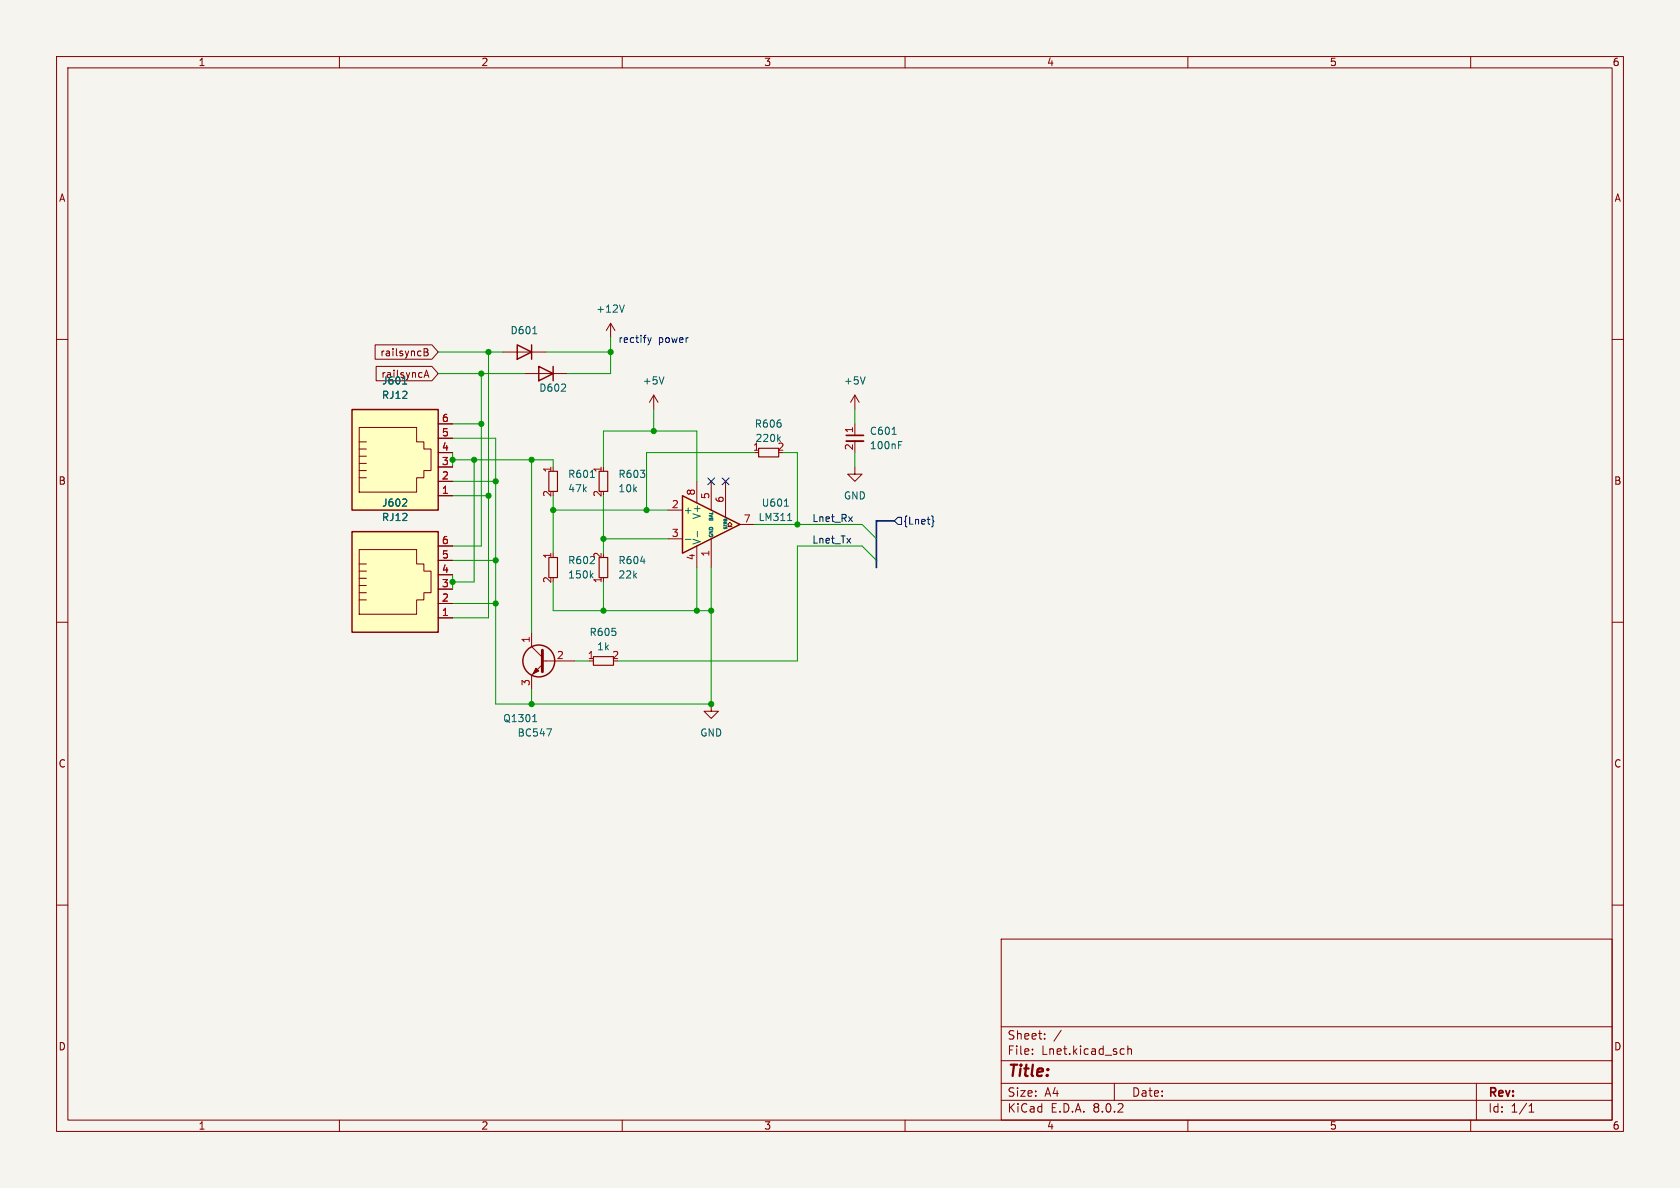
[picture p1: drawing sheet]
<svg xmlns="http://www.w3.org/2000/svg" width="297mm" height="210mm" viewBox="0 0 297 210" stroke-linecap="round" stroke-linejoin="round" font-family="sans-serif">
<path d="M0 0h297v210h-297z" fill="#f5f4ef" stroke="#f5f4ef" stroke-width=".18"/>
<g fill="none" stroke="#840000" stroke-width=".18">
<path d="M10 10h277v190h-277zM12 12h273v186h-273zM60 10v2M110 10v2M160 10v2M210 10v2M260 10v2M10 60h2M285 60h2M151.1 69.9l-.7 1.2M151.1 69.9v2.5M151.1 69.9l.8 1.2"/>
<path d="M151.1 82.6v1.2h1.3l-1.3 1.3-1.2-1.3h1.2M10 110h2M94 111.8v2.5l1.9 1.9M95.9 117.5l-1.9 1.9v2.5M95.9 116.8h5.7M285 110h2M125.7 124.5v1.2h1.3l-1.3 1.3-1.2-1.3h1.2M10 160h2M285 160h2M177 166h108v32h-108zM60 198v2M110 198v2"/>
<path d="M160 198v2M177 194.5h108M177 191.5h108M177 187.5h108M177 181.5h108M182.5 186.3v.1M182.5 185.5v.1M184.7 183.6v.1M184.7 182.8v.1M187.6 182.1l-1.3 2M197 191.5v3M198.6 185.4l.1 .1"/>
<path d="M198.7 186.3l-.1 .1M199.4 184.9v1.5M199.4 185.5l.2-.1 .4 .1v.9M210 198v2M260 198v2M261 191.5v6.5M270.3 196.6h.9M270.3 195.5l.4-.4v1.5"/>
</g>
<path d="M97 83.3h1.6v3.6h-1.6zM97 98.6h1.6v3.5h-1.6zM105.9 83.3h1.5v3.6h-1.5zM105.9 98.6h1.5v3.5h-1.5zM104.9 116.1h3.6v1.5h-3.6z" fill="none" stroke="#840000" stroke-width=".2"/>
<path d="M152.9 66.6l-.4 1.3M104.4 84.4h.7M113.3 99.2h.7M104.5 101.7l.4 .5M104.9 101.3l-.5 .5M94.2 127.6h.7M94.4 126.5l.1-.2v1.3M96.7 128.8h.8l-.5 1.3" fill="none" stroke="#006464" stroke-width=".18"/>
<path d="M95.9 114.9v3.8" fill="none" stroke="#840000" stroke-width=".51"/>
<path d="M94.7 118.1l.5 .5-1 .5z" fill="#840000" stroke="#840000" stroke-width=".18"/>
<circle cx="95.2" cy="116.8" r="2.82" fill="none" stroke="#840000" stroke-width=".25"/>
<path d="M62.2 72.4h15.3v17.8h-15.3z" fill="#ffffc2"/>
<g fill="none" stroke="#840000" stroke-width=".18">
<path d="M63.5 79.4h1.3M63.5 78.1h1.3M63.5 75.6h10.2v2.5h1.2v1.3h1.3v3.8h-1.3v1.3h-1.2v2.5h-10.2zM77.5 77.5h2.5M77.5 74.9h2.5M63.5 84.5h1.3M63.5 83.2h1.3M63.5 81.9h1.3M63.5 80.6h1.3M77.5 87.6h2.5M77.5 85.1h2.5M77.5 82.6h2.5"/>
<path d="M77.5 80h2.5"/>
</g>
<path d="M62.2 72.4h15.3v17.8h-15.3z" fill="none" stroke="#840000" stroke-width=".25"/>
<path d="M120.6 87.6l10.2 5.1-10.2 5.1z" fill="#ffffc2"/>
<path d="M91.4 61l2.6 1.2-2.6 1.3zM94 61v2.5M95.2 64.8l2.6 1.2-2.6 1.3zM97.8 64.8v2.5M120.6 87.6l10.2 5.1-10.2 5.1z" fill="none" stroke="#840000" stroke-width=".25"/>
<g fill="none" stroke="#840000" stroke-width=".18">
<path d="M107.9 57.2l-.7 1.2M107.9 57.2v2.5M107.9 57.2l.8 1.2M88.9 62.2h7.6M92.7 66h7.6M115.6 69.9l-.8 1.2M115.6 69.9v2.5M115.6 69.9l.7 1.2M151.1 74.9v2.1M151.1 78v2M118.1 90.2h2.5M118.1 95.3h2.5"/>
<path d="M123.2 85.1v3.8M123.2 96.5v3.8M125.7 85.1v5.1M125.7 95.3v5M128.3 85.1v6.3M128.7 93.1h.3l-.3-.4 .3-.4 .4 .4-.4 .4h.4M130.8 92.7h2.5"/>
</g>
<path d="M94.2 59h.7M110.4 53.9l-.5 1.3M117.4 66.6l-.4 1.3M137.6 77.6l.4 .4M138 77.2l-.5 .5M157.7 76.8h.7M158.9 78.7h.4M158.9 78.1h.6M121.2 95.3h.9M123.3 93.9v1M138.7 89.5h.7M139.2 92h.8" fill="none" stroke="#006464" stroke-width=".18"/>
<path d="M149.6 78h3.1" fill="none" stroke="#840000" stroke-width=".33"/>
<path d="M149.6 77h3.1" fill="none" stroke="#840000" stroke-width=".3"/>
<path d="M134.1 79.2h3.6v1.6h-3.6z" fill="none" stroke="#840000" stroke-width=".2"/>
<path d="M62.2 94h15.3v17.8h-15.3z" fill="#ffffc2"/>
<g fill="none" stroke="#840000" stroke-width=".18">
<path d="M66.3 61h10.1l1.1 1.2-1.1 1.3h-10.1zM66.5 64.8h9.9l1.1 1.2-1.1 1.3h-9.9zM75 66.7l.4-1.3 .4 1.3M75 61.6h.4l.2 .3-.2 .3 .2 .2 .1 .3-.2 .2h-.5zM75 62.2h.4M75.1 66.3h.6M77.5 77.5h2.5M77.5 74.9h2.5M63.5 99.7h1.3M63.5 97.2h10.2v2.5h1.2v1.3h1.3v3.8h-1.3v1.2h-1.2v2.6h-10.2zM77.5 99.1h2.5M77.5 96.5h2.5"/>
<path d="M77.5 87.6h2.5M77.5 85.1h2.5M77.5 82.6h2.5M77.5 80h2.5M63.5 106h1.3M63.5 104.8h1.3M63.5 103.5h1.3M63.5 102.2h1.3M63.5 101h1.3M77.5 109.2h2.5M77.5 106.7h2.5M77.5 104.1h2.5"/>
<path d="M77.5 101.6h2.5"/>
</g>
<path d="M62.2 94h15.3v17.8h-15.3z" fill="none" stroke="#840000" stroke-width=".25"/>
<path d="M71.8 88.3l.1 .2-.1 .3-.7 .7h.8" fill="none" stroke="#006464" stroke-width=".18"/>
<path d="M125.1 84.5l1.2 1.2M126.3 84.5l-1.2 1.2M127.7 84.5l1.2 1.2M128.9 84.5l-1.2 1.2M158.7 91.4h.7v1.3h-.7l-.6-.6zM164.7 91.2l.2 .2v.6l.2 .2-.2 .2v.6l-.2 .1" fill="none" stroke="#000084" stroke-width=".18"/>
<path d="M114.5 59.7l.3 .8M115.1 59.7l-.3 .8M114.8 60.5l-.3 .5" fill="none" stroke="#0000c2" stroke-width=".18"/>
<path d="M158.1 92.1h-3.2v8.2" fill="none" stroke="#000084" stroke-width=".3"/>
<g fill="none" stroke="#009600" stroke-width=".18">
<path d="M107.9 59.7v6.3h-7.6M77.5 66h15.2M77.5 62.2h11.4M80 77.5h7.6v47h38.1v-24.2M80 74.9h5.1M85.1 66v30.5h-5.1M86.4 62.2v47h-6.4M96.5 62.2h11.4M115.6 72.4v3.8M151.1 72.4v2.5M80 81.3h17.8v1.3M80 80v2.6"/>
<path d="M80 99.1h7.6M80 87.6h6.4M80 85.1h7.6M83.8 81.3v21.6h-3.8M94 81.3v30.5M97.8 87.6v10.2M97.8 90.2h20.3M106.7 82.6v-6.4h16.5v8.9M106.7 87.6v10.2M106.7 95.3h11.4M133.3 80h-19v10.2M133.3 92.7h19.1l2.5 2.6"/>
<path d="M138.4 80h2.6v12.7M151.1 80v2.6M154.9 99.1l-2.5-2.6h-11.4v20.3h-31.8M80 101.6v2.5M80 106.7h7.6M97.8 102.9v5.1h27.9M101.6 116.8h2.5M106.7 102.9v5.1M123.2 100.3v7.7M94 121.9v2.6"/>
</g>
<g fill="#009600" stroke="#009600" stroke-width=".18">
<circle cx="80" cy="102.9" r=".46"/>
<circle cx="87.6" cy="99.1" r=".46"/>
<circle cx="106.7" cy="95.3" r=".46"/>
<circle cx="97.8" cy="90.2" r=".46"/>
<circle cx="87.6" cy="106.7" r=".46"/>
<circle cx="106.7" cy="108" r=".46"/>
<circle cx="94" cy="124.5" r=".46"/>
<circle cx="114.3" cy="90.2" r=".46"/>
<circle cx="125.7" cy="124.5" r=".46"/>
<circle cx="115.6" cy="76.2" r=".46"/>
<circle cx="123.2" cy="108" r=".46"/>
<circle cx="125.7" cy="108" r=".46"/>
<circle cx="141" cy="92.7" r=".46"/>
<circle cx="87.6" cy="85.1" r=".46"/>
<circle cx="80" cy="81.3" r=".46"/>
<circle cx="86.4" cy="62.2" r=".46"/>
<circle cx="94" cy="81.3" r=".46"/>
<circle cx="85.1" cy="74.9" r=".46"/>
<circle cx="83.8" cy="81.3" r=".46"/>
<circle cx="107.9" cy="62.2" r=".46"/>
<circle cx="85.1" cy="66" r=".46"/>
<circle cx="86.4" cy="87.6" r=".46"/>
</g>
<text font-size="2.8" fill="#840000" x="178" y="190.9">Title:</text>
<g font-size="2.1" fill="#840000">
<text x="178" y="184">Sheet:</text>
<text x="178" y="186.7">File:</text>
<text x="184.1" y="186.7">Lnet.kicad_sch</text>
<text x="178" y="196.9">KiCad</text>
<text x="178" y="194.1">Size:</text>
<text x="184.7" y="194.1">A4</text>
<text x="185.7" y="196.9">E.D.A.</text>
<text x="193.3" y="196.9">8.0.2</text>
<text x="200" y="194.1">Date:</text>
<text x="263" y="194.3">Rev:</text>
<text x="263" y="196.9">Id:</text>
<text x="267.1" y="196.9">1/1</text>
</g>
<g font-size="1.8" fill="#840000">
<text x="35" y="11.9">1</text>
<text x="85" y="11.9">2</text>
<text x="135" y="11.9">3</text>
<text x="185" y="11.9">4</text>
<text x="235" y="11.9">5</text>
<text x="285" y="11.9">6</text>
<text x="10.3" y="35.9">A</text>
<text x="285.3" y="35.9">A</text>
<text x="67.1" y="63.2">railsyncB</text>
<text x="10.3" y="85.9">B</text>
<text x="285.3" y="85.9">B</text>
<text x="10.3" y="135.9">C</text>
<text x="285.3" y="135.9">C</text>
<text x="10.3" y="185.9">D</text>
<text x="285.3" y="185.9">D</text>
<text x="35" y="199.9">1</text>
<text x="85" y="199.9">2</text>
<text x="135" y="199.9">3</text>
<text x="185" y="199.9">4</text>
<text x="235" y="199.9">5</text>
<text x="285" y="199.9">6</text>
</g>
<g font-size="1.8" fill="#006464">
<text x="90.2" y="59.3">D601</text>
<text x="105.3" y="55.5">+12V</text>
<text x="67.3" y="67">railsyncA</text>
<text x="67.4" y="70.7">RJ12</text>
<text x="67.5" y="68.2">J601</text>
<text x="95.2" y="69.4">D602</text>
<text x="113.5" y="68.2">+5V</text>
<text x="149.1" y="68.2">+5V</text>
<text x="133.3" y="75.8">R606</text>
<text x="153.7" y="77.1">C601</text>
<text x="106.4" y="83.6" transform="rotate(-90 106.4 83.6)">1</text>
<text x="133.5" y="78.3">220k</text>
<text x="153.7" y="79.6">100nF</text>
<text x="67.5" y="89.8">J602</text>
<text x="100.3" y="84.7">R601</text>
<text x="100.3" y="87.2">47k</text>
<text x="109.2" y="84.7">R603</text>
<text x="109.2" y="87.2">10k</text>
<text x="134.6" y="89.8">U601</text>
<text x="149.1" y="88.5">GND</text>
<text x="67.4" y="92.3">RJ12</text>
<text x="120.8" y="91">+</text>
<text x="124.1" y="91.9" transform="rotate(-90 124.1 91.9)">V+</text>
<text x="134" y="92.3">LM311</text>
<text x="100.3" y="99.9">R602</text>
<text x="109.2" y="99.9">R604</text>
<text x="124.1" y="96.4" transform="rotate(-90 124.1 96.4)">V-</text>
<text x="100.3" y="102.5">150k</text>
<text x="109.2" y="102.5">22k</text>
<text x="104.1" y="112.6">R605</text>
<text x="105.5" y="115.2">1k</text>
<text x="88.9" y="127.9">Q1301</text>
<text x="91.4" y="130.4">BC547</text>
<text x="123.7" y="130.4">GND</text>
</g>
<g font-size="1.8" fill="#0000c2">
<text x="109.2" y="60.7">rectify</text>
<text x="116.4" y="60.7">power</text>
</g>
<g font-size="1.8" fill="#a90000">
<text x="78" y="77.2">5</text>
<text x="78" y="74.7">6</text>
<text x="150.9" y="76.7" transform="rotate(-90 150.9 76.7)">1</text>
<text x="78" y="82.3">3</text>
<text x="78" y="79.8">4</text>
<text x="97.5" y="83.6" transform="rotate(-90 97.5 83.6)">1</text>
<text x="133" y="79.8">1</text>
<text x="137.3" y="79.8">2</text>
<text x="150.9" y="79.7" transform="rotate(-90 150.9 79.7)">2</text>
<text x="78" y="87.4">1</text>
<text x="78" y="84.8">2</text>
<text x="97.5" y="88" transform="rotate(-90 97.5 88)">2</text>
<text x="106.4" y="88" transform="rotate(-90 106.4 88)">2</text>
<text x="118.7" y="89.9">2</text>
<text x="122.9" y="87.7" transform="rotate(-90 122.9 87.7)">8</text>
<text x="125.5" y="88.3" transform="rotate(-90 125.5 88.3)">5</text>
<text x="128" y="89" transform="rotate(-90 128 89)">6</text>
<text x="118.7" y="95">3</text>
<text x="131.4" y="92.5">7</text>
<text x="78" y="101.3">4</text>
<text x="78" y="98.8">5</text>
<text x="78" y="96.3">6</text>
<text x="97.5" y="98.9" transform="rotate(-90 97.5 98.9)">1</text>
<text x="106.4" y="98.9" transform="rotate(-90 106.4 98.9)">2</text>
<text x="122.9" y="99.1" transform="rotate(-90 122.9 99.1)">4</text>
<text x="125.5" y="98.5" transform="rotate(-90 125.5 98.5)">1</text>
<text x="78" y="106.4">2</text>
<text x="78" y="103.9">3</text>
<text x="97.5" y="103.2" transform="rotate(-90 97.5 103.2)">2</text>
<text x="106.4" y="103.2" transform="rotate(-90 106.4 103.2)">1</text>
<text x="78" y="109">1</text>
<text x="93.7" y="113.7" transform="rotate(-90 93.7 113.7)">1</text>
<text x="98.4" y="116.6">2</text>
<text x="103.8" y="116.6">1</text>
<text x="108.1" y="116.6">2</text>
<text x="93.7" y="121.4" transform="rotate(-90 93.7 121.4)">3</text>
</g>
<g font-size="1.8" fill="#0f0f0f">
<text x="143.5" y="92.4">Lnet_Rx</text>
<text x="143.5" y="96.2">Lnet_Tx</text>
</g>
<text font-size="1.8" fill="#000084" x="159.6" y="92.9">{Lnet}</text>
<g font-size=".9" fill="#006464">
<text x="126.3" y="95.1" transform="rotate(-90 126.3 95.1)">GND</text>
<text x="126.3" y="92.3" transform="rotate(-90 126.3 92.3)">BAL</text>
</g>
<text font-size=".7" fill="#006464" x="128.8" y="93.8" transform="rotate(-90 128.8 93.8)">STRB</text>
</svg>
